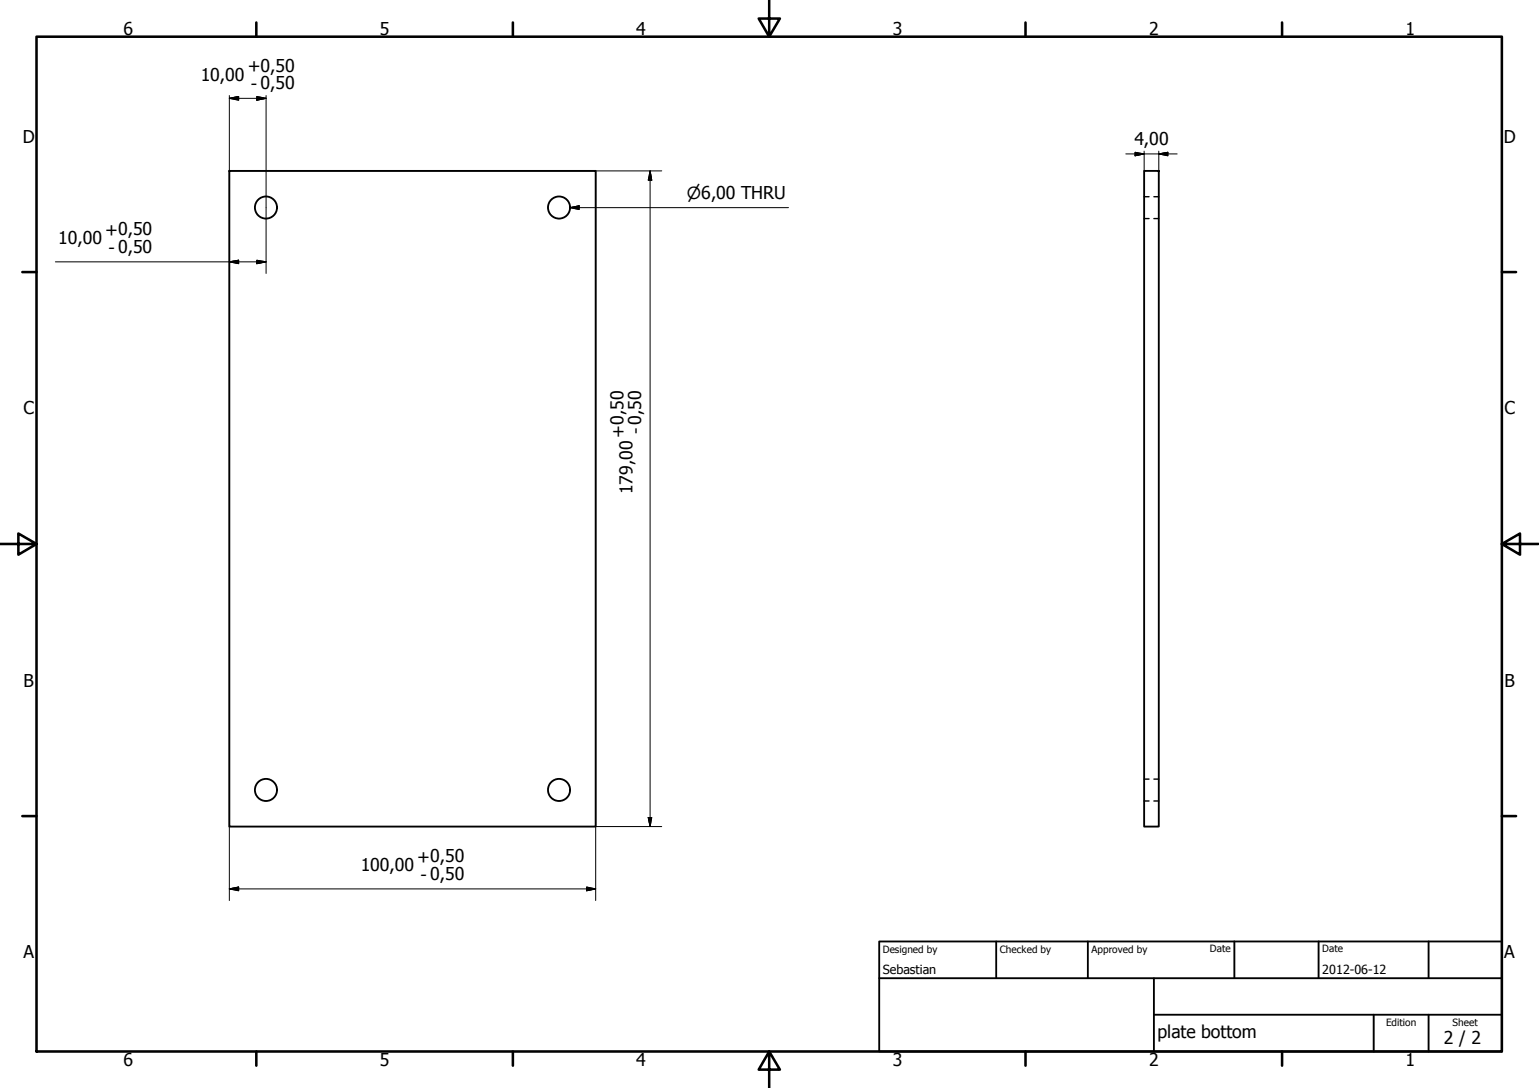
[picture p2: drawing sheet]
<svg xmlns="http://www.w3.org/2000/svg" width="420mm" height="297mm" viewBox="0 0 420 297" stroke-linecap="round" stroke-linejoin="round" font-family="sans-serif">
<!-- layer: Visible (ISO) -->
<g fill="none" stroke="#000" stroke-width=".51">
<path d="M62.6 46.7h100v179h-100zM312.4 46.7h4v179h-4z"/>
<circle cx="72.6" cy="56.7" r="3"/>
<circle cx="152.6" cy="56.7" r="3"/>
<circle cx="72.6" cy="215.7" r="3"/>
<circle cx="152.6" cy="215.7" r="3"/>
</g>
<!-- layer: Hidden (ISO) -->
<path d="M312.4 53.7h1.3M312.4 59.7h1.3M315 53.7h1.4M315 59.7h1.4M312.4 212.7h1.3M312.4 218.7h1.3M315 212.7h1.4M315 218.7h1.4" fill="none" stroke="#000" stroke-width=".38"/>
<!-- layer: Border (ISO) -->
<g fill="none" stroke="#000" stroke-width=".7">
<path d="M10 10h400v277.1h-400zM70 6.1v3.9M140 6.1v3.9M210 0v10l-2.9-4.9h5.8l-2.9 4.9M280 6.1v3.9M350 6.1v3.9M6.1 74.3h3.9M410 74.3h3.9M0 148.5h10l-5-2.8v5.7l5-2.9M410 148.5l5 2.9v-5.7l-5 2.8h10M6.1 222.8h3.9M410 222.8h3.9"/>
<path d="M70 287.1v3.8M140 287.1v3.8M210 287.1l2.9 4.9h-5.8l2.9-4.9v9.9M280 287.1v3.8M350 287.1v3.8"/>
</g>
<!-- layer: Title (ISO) -->
<path d="M240 257h170v30.1h-170zM272 257v10.1M297 257v10.1M337 257v10.1M360 257v10.1M390 257v10.1M240 267.1h170M315 277h95M315 267.1v20M375 277v10.1M390 277v10.1" fill="none" stroke="#000" stroke-width=".51"/>
<!-- layer: Dimension (ISO) -->
<g fill="none" stroke="#000" stroke-width=".27">
<path d="M62.6 26.8l2.6-.5v1.1zM62.6 26.1v219.8M62.6 26.8h10M70.1 26.3l2.5 .5-2.5 .6zM72.6 26.1v48.6M62.6 46.7h118.1M162.6 46.7v199.2M177.5 46.7l.4 2.5h-.9zM177.5 46.7v179M307.3 42h14.1M309.9 41.6l2.5 .4-2.5 .5zM312.4 41.3v5.4"/>
<path d="M316.4 42l2.4-.4v.9zM316.4 41.3v5.4M15.1 71.5h57.5M62.6 71.5l2.6-.5v1zM70.1 71l2.5 .5-2.5 .5zM62.6 225.7h118.1M177 223.2h.9l-.4 2.5zM62.6 242.7l2.6-.5v1zM62.6 242.7h100M160.1 242.2l2.5 .5-2.5 .5z"/>
</g>
<g fill="#000" stroke="#000" stroke-width=".27">
<path d="M62.6 26.8l2.6-.5zM62.6 26.8l2.6-.5v1.1zM70.1 27.4l2.5-.6zM70.1 26.3l2.5 .5-2.5 .6zM177.5 46.7l.4 2.5zM177.5 46.7l.4 2.5h-.9zM309.9 42.5l2.5-.5zM309.9 41.6l2.5 .4-2.5 .5zM316.4 42l2.4-.4zM316.4 42l2.4-.4v.9zM62.6 71.5l2.6-.5zM62.6 71.5l2.6-.5v1z"/>
<path d="M70.1 72l2.5-.5zM70.1 71l2.5 .5-2.5 .5zM177 223.2l.5 2.5zM177 223.2h.9l-.4 2.5zM62.6 242.7l2.6-.5zM62.6 242.7l2.6-.5v1zM160.1 243.2l2.5-.5zM160.1 242.2l2.5 .5-2.5 .5z"/>
</g>
<!-- layer: Symbol (ISO) -->
<path d="M155.6 56.7l2.5-.5v1zM155.6 56.7h59.7" fill="none" stroke="#000" stroke-width=".27"/>
<path d="M155.6 56.7l2.5-.5zM155.6 56.7l2.5-.5v1z" fill="#000" stroke="#000" stroke-width=".27"/>
<g font-size="4.8">
<text x="33.7" y="9.6">6</text>
<text x="103.7" y="9.6">5</text>
<text x="173.7" y="9.6">4</text>
<text x="243.7" y="9.6">3</text>
<text x="313.7" y="9.6">2</text>
<text x="383.7" y="9.6">1</text>
<text x="54.8" y="22">10,00</text>
<text x="67.6" y="19.7">+0,50</text>
<text x="68.5" y="24.6">- 0,50</text>
<text x="6.2" y="38.9">D</text>
<text x="309.7" y="39.7">4,00</text>
<text x="410.5" y="38.9">D</text>
<text x="28.7" y="64.4">+0,50</text>
<text x="15.9" y="66.7">10,00</text>
<text x="29.6" y="69.3">- 0,50</text>
<text x="6.4" y="113.1">C</text>
<text x="410.7" y="113.1">C</text>
<text x="170.4" y="119.5" transform="rotate(-90 170.4 119.5)">+0,50</text>
<text x="175.3" y="118.6" transform="rotate(-90 175.3 118.6)">- 0,50</text>
<text x="172.7" y="134.9" transform="rotate(-90 172.7 134.9)">179,00</text>
<text x="6.4" y="187.4">B</text>
<text x="410.7" y="187.4">B</text>
<text x="98.5" y="237.9">100,00</text>
<text x="113.9" y="235.6">+0,50</text>
<text x="114.8" y="240.5">- 0,50</text>
<text x="6.4" y="261.7">A</text>
<text x="410.7" y="261.7">A</text>
<text x="316" y="283.4">plate bottom</text>
<text x="394.2" y="285">2 / 2</text>
<text x="33.7" y="290.9">6</text>
<text x="103.7" y="290.9">5</text>
<text x="173.7" y="290.9">4</text>
<text x="243.7" y="290.9">3</text>
<text x="313.7" y="290.9">2</text>
<text x="383.7" y="290.9">1</text>
</g>
<text font-size="4.6" x="187.5" y="54.3">⌀6,00 THRU</text>
<g font-size="3.4">
<text x="241" y="266">Sebastian</text>
<text x="361" y="266">2012-06-12</text>
</g>
<g font-size="2.7">
<text x="241" y="260.1">Designed by</text>
<text x="273" y="260.1">Checked by</text>
<text x="298" y="260.1">Approved by</text>
<text x="330.3" y="260">Date</text>
<text x="361" y="260">Date</text>
<text x="378.4" y="280.1">Edition</text>
<text x="396.6" y="280.1">Sheet</text>
</g>
</svg>
